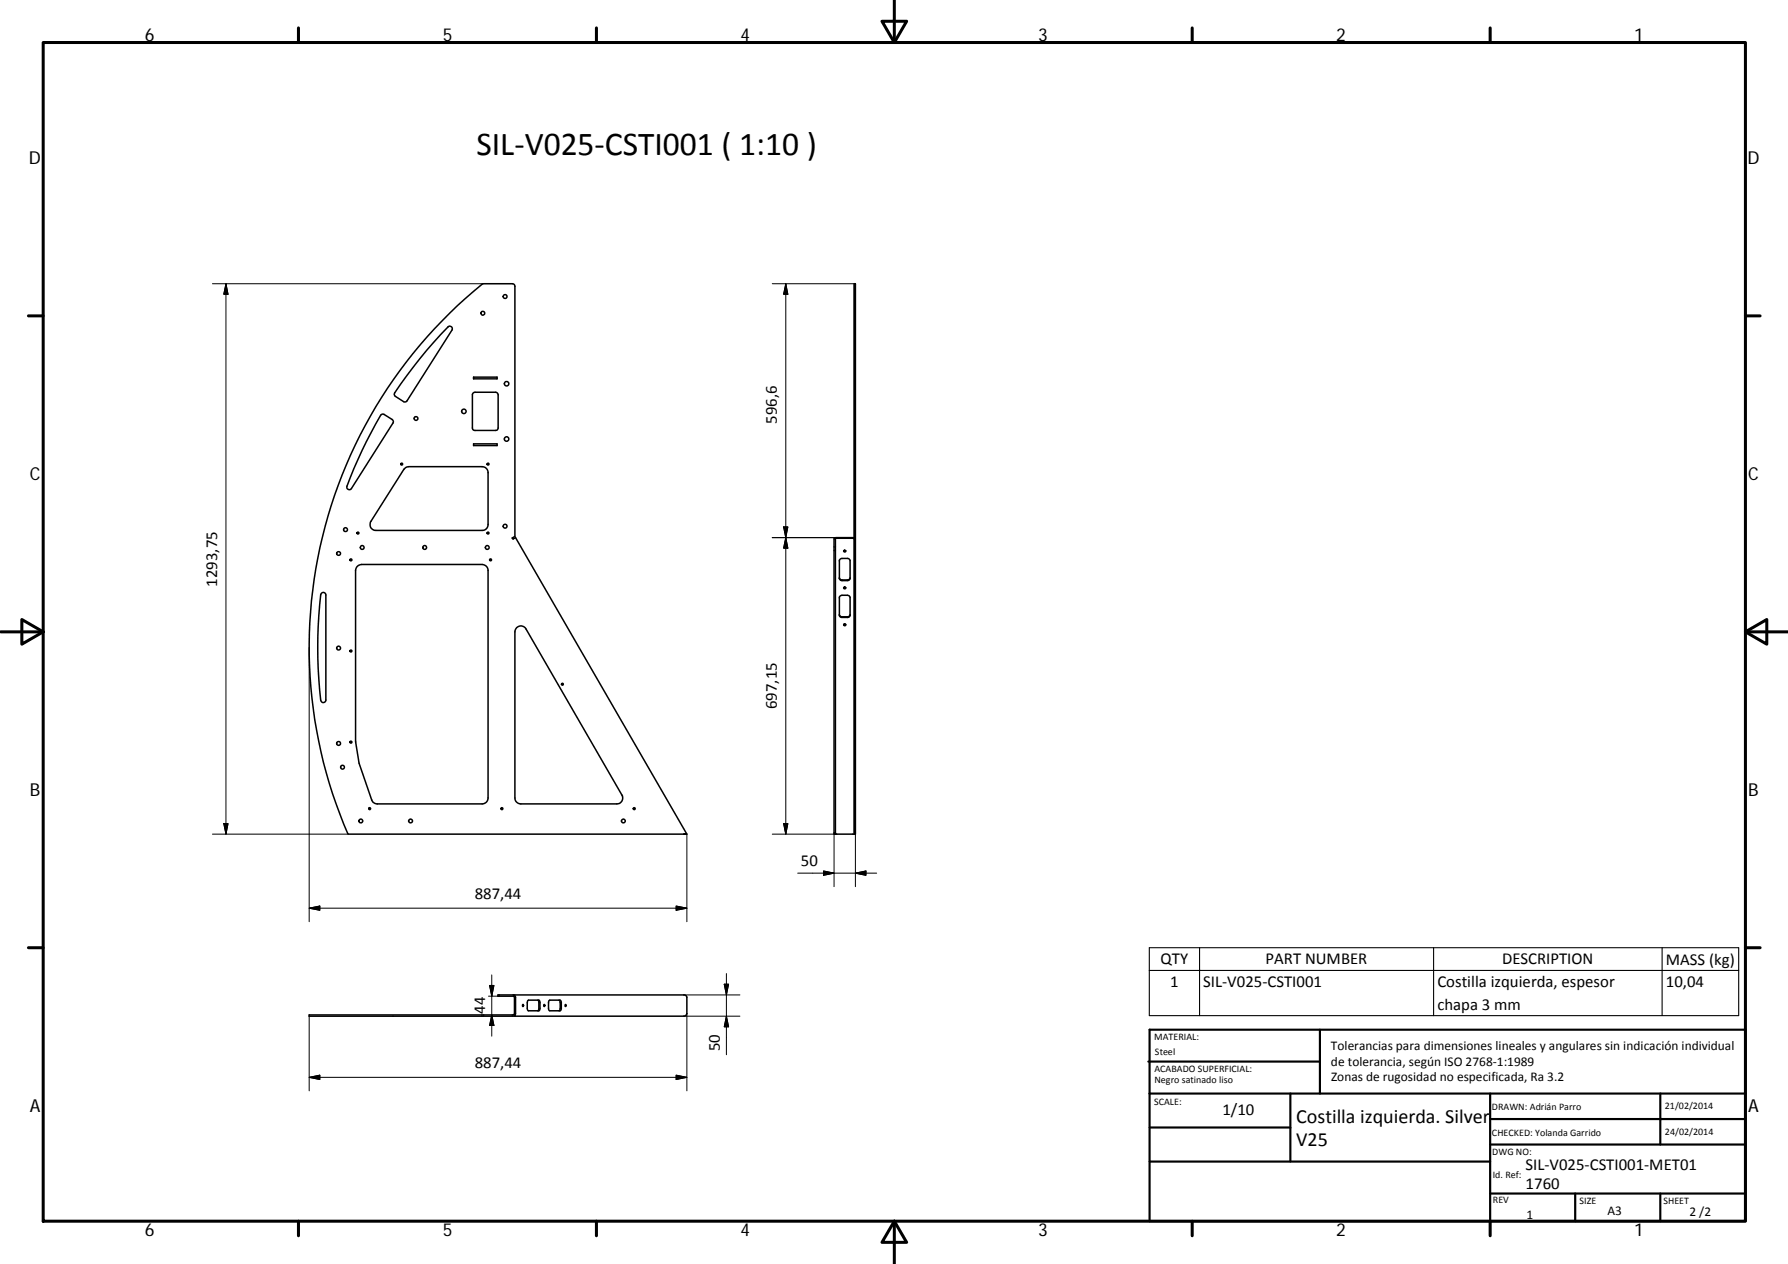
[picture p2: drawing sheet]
<svg xmlns="http://www.w3.org/2000/svg" width="420mm" height="297mm" viewBox="0 0 420 297" stroke-linecap="round" stroke-linejoin="round" font-family="sans-serif">
<g fill="none" stroke="#000" stroke-width=".36">
<path d="M105.3 76.8a.6 .6 0 0 1 .8 0 .6 .6 0 0 1 .1 .8l-10.7 16.7-.7 .1-2-1.4-.2-.3a97.4 97.4 0 0 1 12.7-15.9zM200.7 66.7h.3v129.3h-.3zM89.5 97.5l.5-.2 .3 .1 1.9 1.2 .2 .7-9.8 15.5a.6 .6 0 0 1-.8 .2 .6 .6 0 0 1-.3-.7 103.9 103.9 0 0 1 8-16.8zM111.1 92.4l.5-.2h4.8l.5 .2 .2 .4v7.8l-.3 .5-5.2 .1-.5-.3zM111.3 88.6h5.5v.4h-5.5zM94.9 110.3l.6-.5 .6-.1h17.2a1.41 1.41 0 0 1 1.4 1.4v12.2a1.37 1.37 0 0 1-1.4 1.4h-24.9a1.37 1.37 0 0 1-1.2-2.2zM111.3 104.3h5.5v.4h-5.5zM75.5 139.4a.59 .59 0 0 1 .7-.1 .59 .59 0 0 1 .4 .5v24.7a.6 .6 0 0 1-.6 .6 .6 .6 0 0 1-.6-.6 107.2 107.2 0 0 1 0-24.9zM84 133.1l1-.4h28.3a1.41 1.41 0 0 1 1.4 1.3v53.5a1.37 1.37 0 0 1-1.4 1.4h-24.6l-.6-.1-.6-.6-3.1-8.8-.8-5.2v-40.2zM197.2 135.8l.3 .4 .4 .1h1.4l.5-.5M197.5 131.3h1.8l.4 .3 .1 4.3-.5 .5h-1.6l-.4-.3-.1-4.3zM198.3 129.4l.1 .2 .3-.2"/>
<path d="M198.3 138.1l.1 .1 .3-.1M200.7 126.4l-4.3-.1-.4 .3v69.4h.3v-69.4l.2-.1h4l.2 .1M121.4 147.5a1.37 1.37 0 0 1 2.2 .3l22.5 39a1.38 1.38 0 0 1-1.2 2.1h-22.5a1.37 1.37 0 0 1-1.4-1.4v-39zM197.2 144.4l.3 .4 .4 .1h1.4l.5-.5M197.4 140.1l.5-.2h1.2l.6 .4 .1 4.3-.3 .4-1.6 .1-.6-.3-.1-4.4zM198.3 146.7l.1 .2 .3-.2M160.7 196h-78.9a109.8 109.8 0 0 1 31.7-129.3h6.9l.5 .2 .1 .4v58.7l-.6 .4 .1 .3 .6-.4 40.3 69.7M160.7 196h.7zM196.3 196h4.4M72.7 238.5h48.3v.3h-48.3zM120.6 238.5l.3-.3v-3.8l-.2-.3h-3.7v-.3h43.7l.5 .2 .2 .4v3.8l-.2 .4-.5 .2h-39.7M120.6 233.8l.3 .1 .2 .5v3.8l-.1 .4"/>
<path d="M122.8 236.1a.24 .24 0 0 1 .2 .2 .24 .24 0 0 1-.2 .2zM124 235.1h2.8v2.3l-2.7 .1-.2-.6zM126.3 235l.3 .3v.3v1.5l-.3 .4M127.9 236.1l.1 .2-.1 .2zM129 235.1h2.8l.1 1.8-.1 .5-2.7 .1-.2-.6zM131.3 235l.2 .1 .1 .5v1.3l-.1 .5-.2 .1M132.9 236.1a.24 .24 0 0 1 .1 .2 .24 .24 0 0 1-.1 .2z"/>
<circle cx="113.5" cy="73.6" r=".44"/>
<circle cx="118.7" cy="69.7" r=".45"/>
<circle cx="97.8" cy="98.3" r=".44"/>
<circle cx="109" cy="96.7" r=".53"/>
<circle cx="119" cy="90.2" r=".52"/>
<circle cx="94.4" cy="109.1" r=".23"/>
<circle cx="114.7" cy="109.1" r=".22"/>
<circle cx="119" cy="103.2" r=".52"/>
<circle cx="79.6" cy="130.1" r=".45"/>
<circle cx="81.2" cy="124.5" r=".45"/>
<circle cx="82.5" cy="131.6" r=".23"/>
<circle cx="84.1" cy="125.3" r=".23"/>
<circle cx="85.1" cy="128.7" r=".44"/>
<circle cx="99.8" cy="128.7" r=".46"/>
<circle cx="114.5" cy="128.7" r=".44"/>
<circle cx="114.7" cy="125.3" r=".22"/>
<circle cx="115.3" cy="131.6" r=".23"/>
<circle cx="118.7" cy="123.7" r=".45"/>
<circle cx="198.5" cy="138.2" r=".23"/>
<circle cx="198.5" cy="129.5" r=".23"/>
<circle cx="79.6" cy="152.3" r=".45"/>
<circle cx="82.5" cy="153" r=".23"/>
<circle cx="198.5" cy="146.8" r=".24"/>
<circle cx="79.6" cy="174.7" r=".45"/>
<circle cx="82.5" cy="174.4" r=".23"/>
<circle cx="132.2" cy="160.8" r=".22"/>
<circle cx="80.5" cy="180.3" r=".44"/>
<circle cx="84.8" cy="192.9" r=".45"/>
<circle cx="86.9" cy="190" r=".22"/>
<circle cx="96.5" cy="192.9" r=".45"/>
<circle cx="117.9" cy="190" r=".23"/>
<circle cx="146.5" cy="192.9" r=".44"/>
<circle cx="149" cy="190" r=".23"/>
</g>
<g fill="none" stroke="#000" stroke-width=".71">
<path d="M10.1 10h400.1v277h-400.1zM70.1 6.6v3.4M140.2 6.6v3.4M207.3 5h5.8l-2.9 5zM210.2 0v10M280.2 6.6v3.4M350.2 6.6v3.4M6.7 74.2h3.4M410.2 74.2h3.4M.2 148.5h9.9M5.1 145.6l5 2.9-5 2.9zM410.2 148.5l5-2.9v5.8z"/>
<path d="M410.2 148.5h9.9M6.7 222.7h3.4M410.2 222.7h3.4M70.1 287v3.4M140.2 287v3.4M210.2 287l2.9 5h-5.8zM210.2 287v10M280.2 287v3.4M350.2 287v3.4"/>
</g>
<g fill="none" stroke="#000" stroke-width=".51">
<path d="M269.8 249.5h40.4M270.1 257h140.1M270.1 242h140.1v45h-140.1zM303.2 257v16M310.2 242v15M350.2 257v30M390.2 257v12M270.1 273h80.1M270.1 265h33.1M350.2 269h60M350.2 263h60M350.2 280.5h60"/>
<path d="M370.2 280.5v6.5M390.2 280.5v6.5"/>
</g>
<path d="M270.1 222.7h138.5v16h-138.5zM270.1 228h138.5M281.9 222.7v16M336.9 222.7v16M390.6 222.7v16" fill="none" stroke="#000" stroke-width=".25"/>
<g fill="none" stroke="#000" stroke-width=".23">
<path d="M49.9 66.7h63.8M53.1 66.7v129.3M53.1 66.7l.5 2.5h-1zM181.5 66.7h19.2M184.6 66.7v129.3M184.6 66.7l.5 2.5h-1zM181.5 126.3h15.1M184.1 123.8h1l-.5 2.5zM184.6 126.3l.5 2.5h-1zM72.7 152.2v64.4M49.9 196h31.9M52.6 193.5h1l-.5 2.5z"/>
<path d="M161.4 196v20.6M181.5 196h15.1M184.1 193.5h1l-.5 2.5zM196 195.7v12.7M201 196v12.4M72.7 213.4l2.5-.5v1zM72.7 213.4h88.7M158.9 212.9l2.5 .5-2.5 .5zM187.4 205.2h18.6M193.5 204.7l2.5 .5-2.5 .5zM201 205.2l2.5-.5v1zM72.7 238.8v17.5"/>
<path d="M114.8 234.1h2.5M115.1 231.6h1l-.5 2.5zM115.6 229.1v14.4M115.6 238.5l.5 2.5h-1zM160.7 233.8h13.2M160.7 238.8h13.2M161.4 238.2v18.1M170.2 231.3h1l-.5 2.5zM170.7 228.8v19.1M170.7 238.8l.5 2.5h-1zM72.7 253.2l2.5-.5v1zM72.7 253.2h88.7"/>
<path d="M158.9 252.7l2.5 .5-2.5 .5z"/>
</g>
<g fill="#000" stroke="#000" stroke-width=".23">
<path d="M53.1 66.7l.5 2.5h-1zM184.6 66.7l.5 2.5h-1zM184.1 123.8h1l-.5 2.5zM184.6 126.3l.5 2.5h-1zM52.6 193.5h1l-.5 2.5zM184.1 193.5h1l-.5 2.5zM72.7 213.4l2.5-.5v1zM158.9 212.9l2.5 .5-2.5 .5zM193.5 204.7l2.5 .5-2.5 .5zM201 205.2l2.5-.5v1zM115.1 231.6h1l-.5 2.5zM170.2 231.3h1l-.5 2.5z"/>
<path d="M72.7 253.2l2.5-.5v1zM115.6 238.5l.5 2.5h-1zM158.9 252.7l2.5 .5-2.5 .5zM170.7 238.8l.5 2.5h-1z"/>
</g>
<text font-size="7.9" x="112" y="36.4">SIL‐V025‐CSTI001 ( 1:10 )</text>
<g font-size="4.7">
<text x="304.6" y="263.9">Costilla izquierda. Silver</text>
<text x="304.6" y="269.3">V25</text>
</g>
<g font-size="4.2">
<text x="34" y="9.6">6</text>
<text x="104" y="9.6">5</text>
<text x="174" y="9.6">4</text>
<text x="244" y="9.6">3</text>
<text x="314" y="9.6">2</text>
<text x="384" y="9.6">1</text>
<text x="6.8" y="38.7">D</text>
<text x="410.6" y="38.7">D</text>
<text x="7" y="112.9">C</text>
<text x="410.8" y="112.9">C</text>
<text x="7" y="187.1">B</text>
<text x="410.8" y="187.1">B</text>
<text x="7" y="261.3">A</text>
<text x="410.8" y="261.3">A</text>
<text x="34" y="290.4">6</text>
<text x="104" y="290.4">5</text>
<text x="174" y="290.4">4</text>
<text x="244" y="290.4">3</text>
<text x="314" y="290.4">2</text>
<text x="384" y="290.4">1</text>
</g>
<g font-size="3.9">
<text x="182.6" y="99.6" transform="rotate(-90 182.6 99.6)">596,6</text>
<text x="51" y="137.8" transform="rotate(-90 51 137.8)">1293,75</text>
<text x="182.6" y="166.6" transform="rotate(-90 182.6 166.6)">697,15</text>
<text x="188.2" y="203.6">50</text>
<text x="111.6" y="211.3">887,44</text>
<text x="272.7" y="226.6">QTY</text>
<text x="297.4" y="226.6">PART NUMBER</text>
<text x="353" y="226.6">DESCRIPTION</text>
<text x="391.5" y="226.7">MASS (kg)</text>
<text x="274.9" y="231.9">1</text>
<text x="282.8" y="231.9">SIL‐V025‐CSTI001</text>
<text x="337.8" y="232">Costilla izquierda, espesor</text>
<text x="391.5" y="231.9">10,04</text>
<text x="114" y="238.3" transform="rotate(-90 114 238.3)">44</text>
<text x="337.8" y="237.4">chapa 3 mm</text>
<text x="111.6" y="251.1">887,44</text>
<text x="169.2" y="247.1" transform="rotate(-90 169.2 247.1)">50</text>
<text x="287.2" y="262.1">1/10</text>
<text x="358.5" y="274.9">SIL‐V025‐CSTI001‐MET01</text>
<text x="358.5" y="279.4">1760</text>
</g>
<g font-size="3.1">
<text x="312.8" y="246.8">Tolerancias para dimensiones lineales y angulares sin indicación individual</text>
<text x="312.8" y="250.4">de tolerancia, según ISO 2768‐1:1989</text>
<text x="312.8" y="254">Zonas de rugosidad no especificada, Ra 3.2</text>
<text x="358.7" y="286.4">1</text>
<text x="377.7" y="285.6">A3</text>
<text x="397" y="285.9">2 /2</text>
</g>
<g font-size="2.4">
<text x="271.2" y="244.4">MATERIAL:</text>
<text x="271.3" y="251.9">ACABADO SUPERFICIAL:</text>
<text x="271.4" y="247.9">Steel</text>
<text x="271.3" y="254.6">Negro satinado liso</text>
<text x="271.2" y="259.7">SCALE:</text>
<text x="350.6" y="260.9">DRAWN: Adrián Parro</text>
<text x="391.2" y="260.6">21/02/2014</text>
<text x="350.6" y="267">CHECKED: Yolanda Garrido</text>
<text x="391.2" y="266.6">24/02/2014</text>
<text x="350.7" y="271.4">DWG NO:</text>
<text x="350.8" y="276.8">Id. Ref:</text>
<text x="350.8" y="282.8">REV</text>
<text x="371.2" y="282.9">SIZE</text>
<text x="390.9" y="282.9">SHEET</text>
</g>
</svg>
